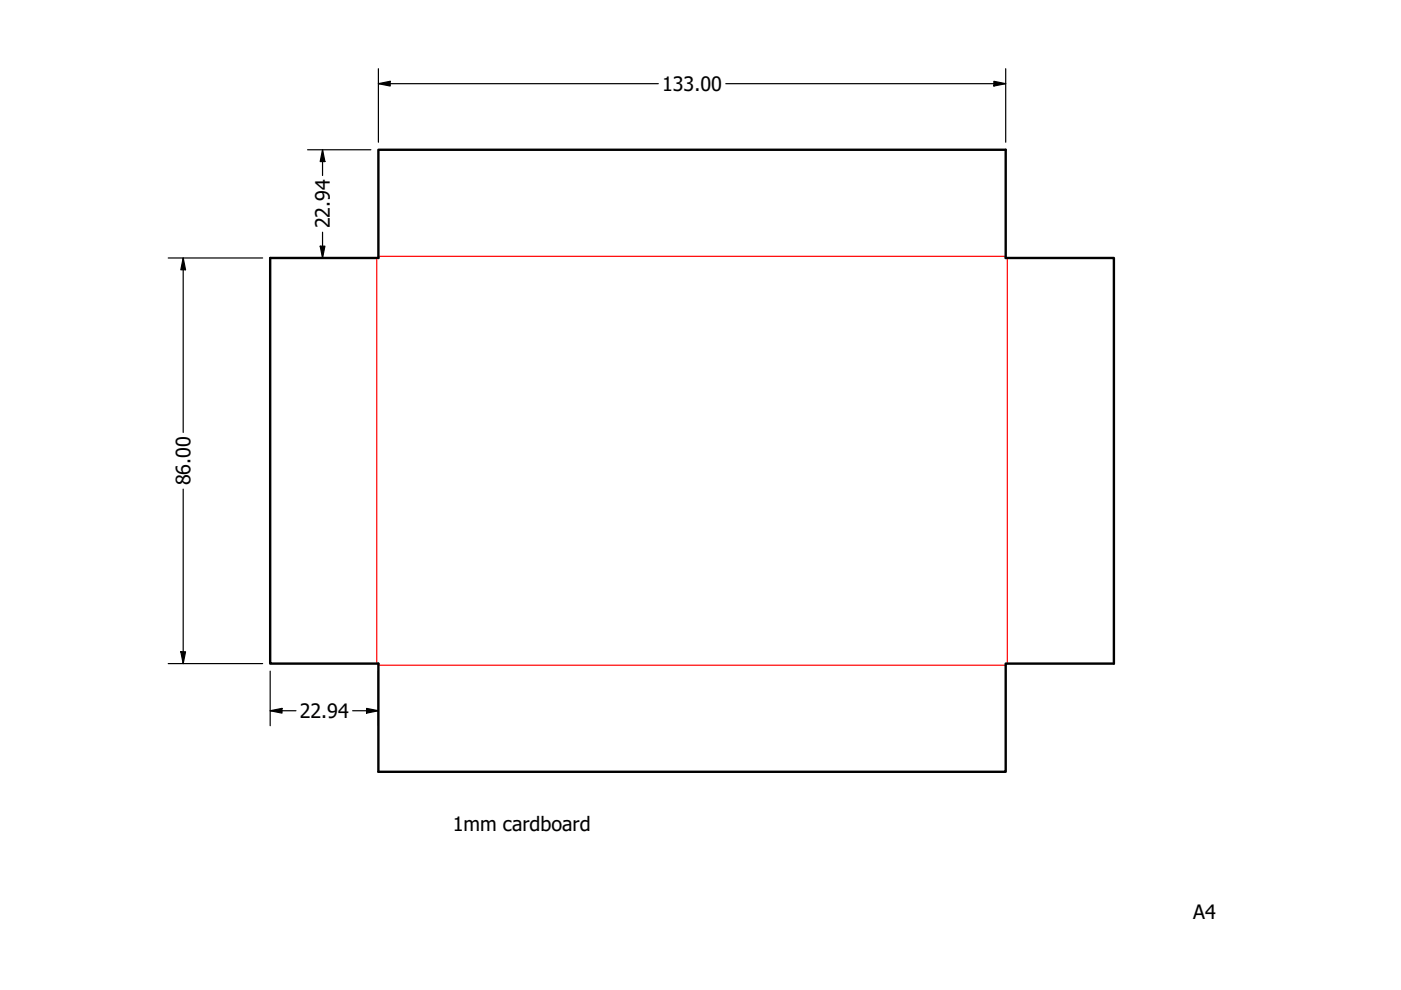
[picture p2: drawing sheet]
<svg xmlns="http://www.w3.org/2000/svg" width="297mm" height="210mm" viewBox="0 0 297 210" stroke-linecap="round" stroke-linejoin="round" font-family="sans-serif">
<!-- layer: Bend Centerline (ANSI) -->
<path d="M79.9 54.7v86M80.2 54.3h133M213.6 54.7v86M80.2 141h133" fill="none" stroke="#f00" stroke-width=".25"/>
<!-- layer: Visible (ANSI) -->
<path d="M57.3 54.7h22.9v-22.9h133v22.9h23v86h-23v22.9h-133v-22.9h-22.9z" fill="none" stroke="#000" stroke-width=".51"/>
<!-- layer: Dimension (ANSI) -->
<g fill="none" stroke="#000" stroke-width=".25">
<path d="M80.2 17.7l2.5-.5v1zM80.2 14.6v15.6M80.2 17.7h59.4M153.9 17.7h59.3M210.7 17.2l2.5 .5-2.5 .5zM213.2 14.6v15.6M65.2 31.8h13.4M68.4 31.8l.5 2.5h-1zM68.4 31.8v5.4M35.7 54.7h20M38.8 54.7l.5 2.5h-1zM38.8 54.7v37"/>
<path d="M65.2 54.7h13.4M67.9 52.2h1l-.5 2.5zM68.4 49.2v5.5M38.8 103.7v37M38.3 138.2h1l-.5 2.5zM35.7 140.7h20M57.3 150.7l2.5-.5v1zM57.3 150.7h5.4M57.3 142.3v11.6M74.8 150.7h5.4M77.7 150.2l2.5 .5-2.5 .5zM80.2 142.3v11.6"/>
</g>
<g fill="#000">
<path d="M80.2 17.7l2.5-.5v1z" fill-rule="evenodd"/>
<path d="M210.7 17.2l2.5 .5-2.5 .5z" fill-rule="evenodd"/>
<path d="M68.4 31.8l.5 2.5h-1z" fill-rule="evenodd"/>
<path d="M38.8 54.7l.5 2.5h-1z" fill-rule="evenodd"/>
<path d="M67.9 52.2h1l-.5 2.5z" fill-rule="evenodd"/>
<path d="M38.3 138.2h1l-.5 2.5z" fill-rule="evenodd"/>
<path d="M57.3 150.7l2.5-.5v1z" fill-rule="evenodd"/>
<path d="M77.7 150.2l2.5 .5-2.5 .5z" fill-rule="evenodd"/>
</g>
<g font-size="4.2">
<text x="140.4" y="19.3">133.00</text>
<text x="69.9" y="48.4" transform="rotate(-90 69.9 48.4)">22.94</text>
<text x="40.4" y="102.9" transform="rotate(-90 40.4 102.9)">86.00</text>
<text x="63.5" y="152.2">22.94</text>
<text x="96" y="176.1">1mm cardboard</text>
<text x="253" y="194.9">A4</text>
</g>
</svg>
